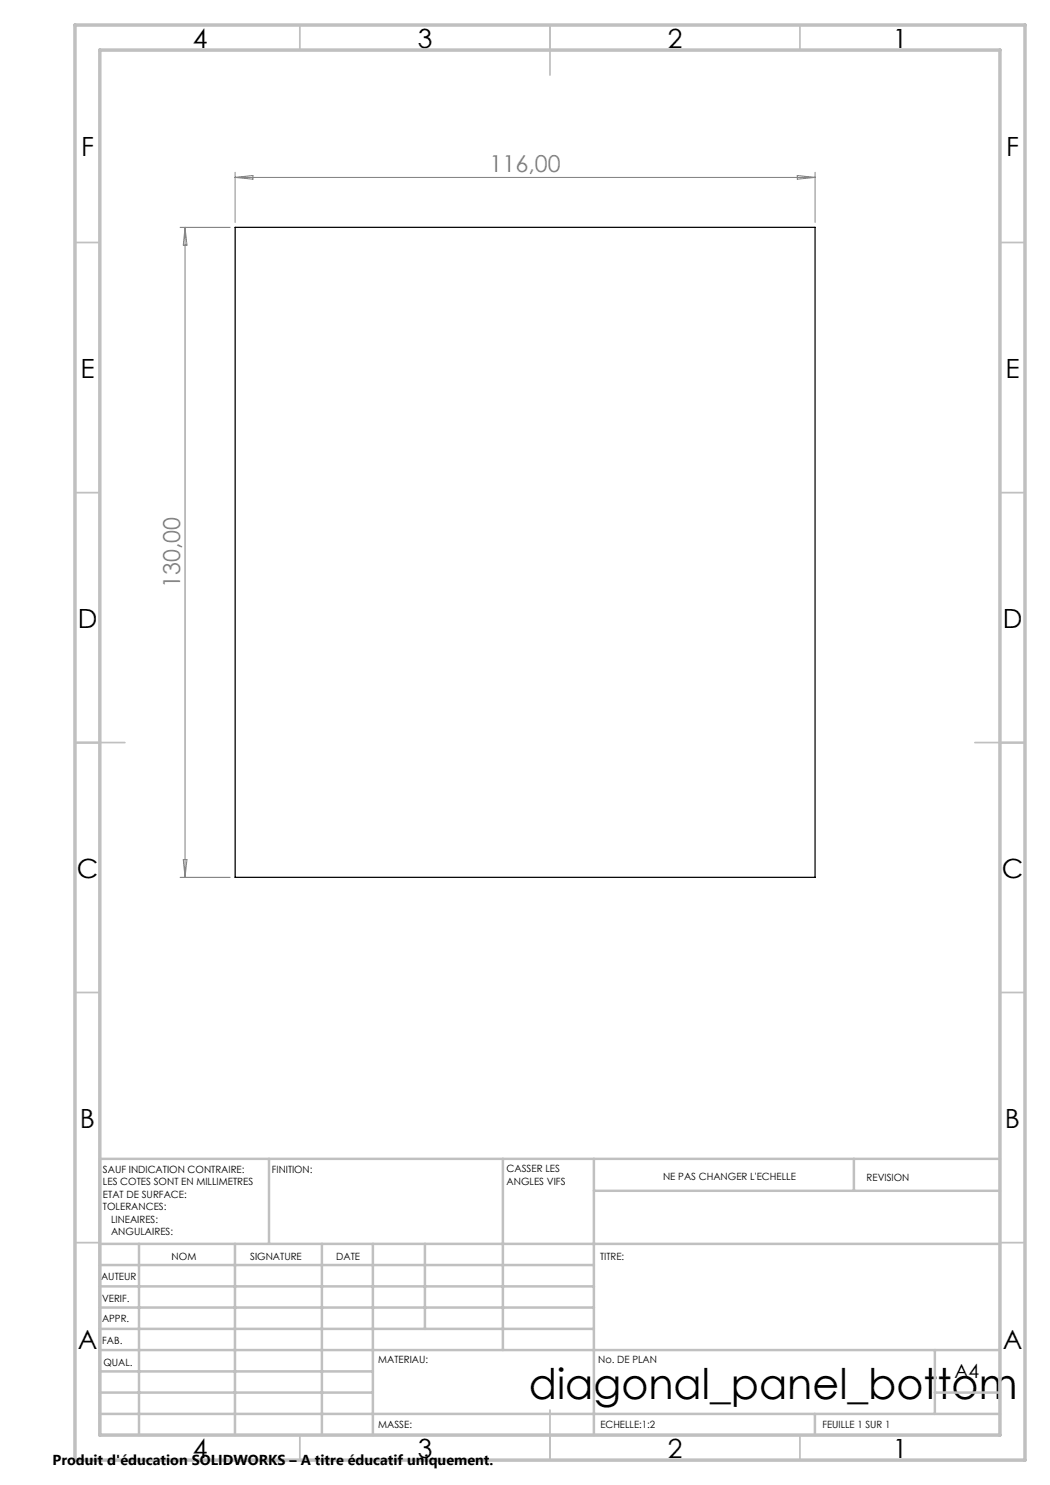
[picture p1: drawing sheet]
<svg xmlns="http://www.w3.org/2000/svg" width="210mm" height="297mm" viewBox="0 0 210 297" stroke-linecap="round" stroke-linejoin="round" font-family="sans-serif">
<path d="M47 45.5h116v130h-116z" fill="none" stroke="#000" stroke-width=".25"/>
<path d="M47 34.5v10M47 35.5h116M47 35.5l3.6-.4v.7zM159.5 35.1l3.5 .4-3.5 .3zM163 34.5v10M36 45.5h10M37 45.5v130M37 45.5l.4 3.5h-.7zM36 175.5h10M36.7 171.9h.7l-.4 3.6z" fill="none" stroke="#808080" stroke-width=".2"/>
<g fill="none" stroke="#c0c0c0" stroke-width=".35">
<path d="M60 5v5M110 5v10M160 5v5M15 48.5h5M200 48.5h5M15 98.5h5M200 98.5h5M15 148.5h10M195 148.5h10M15 198.5h5M200 198.5h5M15 248.5h5"/>
<path d="M200 248.5h5M60 287v5M110 282v10M160 287v5"/>
</g>
<g fill="none" stroke="#c0c0c0" stroke-width=".5">
<path d="M53.8 231.8v17M100.6 231.8v38.2M118.8 231.8v55.2M118.8 238.2h81.2M170.8 231.8v6.4M200 231.8h-180v55.2M20 248.8h180M20 257.3h98.8M20 253h98.8M27.8 248.8v38.2M47 248.8v38.2M64.4 248.8v38.2"/>
<path d="M74.6 248.8v38.2M85 248.8v17M20 265.8h98.8M20 261.5h98.8M20 278.5h54.6M20 274.3h54.6M20 270h180M187 278.5h13M187 270v12.8M20 282.8h180M163 282.8v4.2"/>
</g>
<path d="M15 5h190v287h-190zM20 10h180v277h-180z" fill="none" stroke="#c0c0c0" stroke-width=".7"/>
<text font-size="8.5" x="105.7" y="279.7">diagonal_panel_bottom</text>
<g font-size="5.3">
<text x="38.5" y="9.5">4</text>
<text x="83.5" y="9.5">3</text>
<text x="133.6" y="9.5">2</text>
<text x="178.6" y="9.5">1</text>
<text x="16.2" y="31.2">F</text>
<text x="201.2" y="31.2">F</text>
<text x="16.1" y="75.5">E</text>
<text x="201.1" y="75.5">E</text>
<text x="15.5" y="125.5">D</text>
<text x="200.5" y="125.5">D</text>
<text x="15.4" y="175.5">C</text>
<text x="200.4" y="175.5">C</text>
<text x="16" y="225.5">B</text>
<text x="201" y="225.5">B</text>
<text x="15.5" y="269.7">A</text>
<text x="200.5" y="269.7">A</text>
<text x="38.5" y="291.5">4</text>
<text x="83.5" y="291.5">3</text>
<text x="133.6" y="291.5">2</text>
<text x="178.6" y="291.5">1</text>
</g>
<g font-size="4.7" fill="#808080">
<text x="97.9" y="34.4">116,00</text>
<text x="36" y="117.6" transform="rotate(-90 36 117.6)">130,00</text>
</g>
<text font-size="3.9" x="190.9" y="275.5">A4</text>
<text font-size="2.9" x="10.5" y="292.9">Produit d'éducation SOLIDWORKS – A titre éducatif uniquement.</text>
<g font-size="2">
<text x="20.6" y="234.6">SAUF INDICATION CONTRAIRE:</text>
<text x="20.6" y="237.1">LES COTES SONT EN MILLIMETRES</text>
<text x="20.6" y="239.6">ETAT DE SURFACE:</text>
<text x="54.4" y="234.6">FINITION:</text>
<text x="101.3" y="234.5">CASSER LES</text>
<text x="101.3" y="237">ANGLES VIFS</text>
<text x="132.6" y="236">NE PAS CHANGER L'ECHELLE</text>
<text x="173.3" y="236.2">REVISION</text>
<text x="20.6" y="242.1">TOLERANCES:</text>
<text x="22.2" y="244.6">LINEAIRES:</text>
<text x="22.2" y="247.1">ANGULAIRES:</text>
<text x="34.3" y="252">NOM</text>
<text x="50" y="251.9">SIGNATURE</text>
<text x="67.2" y="251.9">DATE</text>
<text x="120" y="251.9">TITRE:</text>
<text x="20.2" y="256.1">AUTEUR</text>
<text x="20.4" y="260.3">VERIF.</text>
<text x="20.4" y="264.4">APPR.</text>
<text x="20.5" y="268.8">FAB.</text>
<text x="20.7" y="273.1">QUAL.</text>
<text x="75.7" y="272.5">MATERIAU:</text>
<text x="119.6" y="272.5">No. DE PLAN</text>
<text x="75.6" y="285.5">MASSE:</text>
<text x="120.1" y="285.6">ECHELLE:1:2</text>
<text x="164.5" y="285.6">FEUILLE 1 SUR 1</text>
</g>
</svg>
